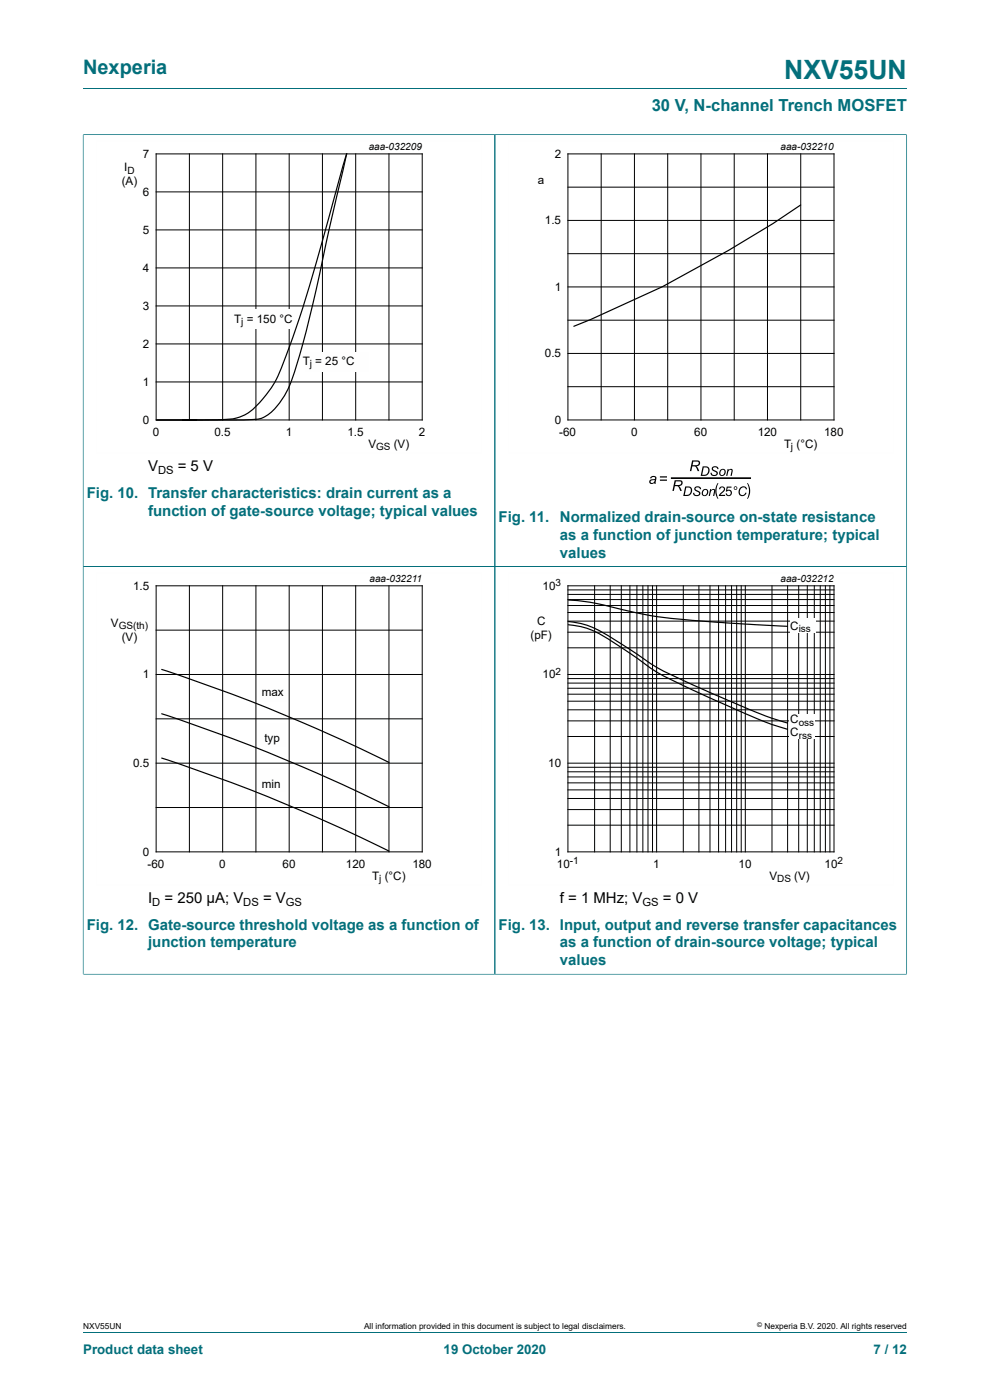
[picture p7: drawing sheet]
<svg xmlns="http://www.w3.org/2000/svg" width="210mm" height="297mm" viewBox="0 0 210 297" stroke-linecap="round" stroke-linejoin="round" font-family="sans-serif">
<path d="M17.6 18.8h174.8M17.6 28.5v91.7h87.4v-91.6h-87.4" fill="none" stroke="#036f7b" stroke-width=".21"/>
<path d="M102.3 29.8h-81.9v66.3h81.9" fill="none" stroke="#fefefe" stroke-width=".21"/>
<g fill="none" stroke="#000" stroke-width=".21">
<path d="M33.1 32.6h56.5v56.5h-56.5zM40.2 32.6v56.5M47.2 32.6v56.5M54.3 32.6v56.5M61.3 32.6v56.5M68.4 32.6v56.5M75.5 32.6v56.5M82.5 32.6v56.5M33.1 56.8h56.5M33.1 48.8h56.5M33.1 40.7h56.5M33.1 73h56.5"/>
<path d="M33.1 64.9h56.5M33.1 81h56.5"/>
</g>
<path d="M73.5 32.6l-3.6 15.7-2.8 13.2a164.8 164.8 0 0 1-5.7 20.3 13.8 13.8 0 0 1-5.6 6.8l-1.4 .4-2.4 .1h-18.8h9.9a33.6 33.6 0 0 0 7.5-.6 12.6 12.6 0 0 0 6-4.9 26.5 26.5 0 0 0 4.2-8.4l2.5-7.1 2.1-6.5z" fill="none" stroke="#020203" stroke-width=".25"/>
<g fill="#fefefe">
<path d="M48.3 65.7h13.5v4.1h-13.5z"/>
<path d="M64.7 74.7h13.4v4.1h-13.4z"/>
</g>
<path d="M192.3 28.5v91.7h-174.7v86.5M192.4 28.6h-87.4v178.1h-87.4" fill="none" stroke="#036f7b" stroke-width=".21"/>
<path d="M189.6 29.8h-81.8v66.3h81.8M102.3 121.5h-81.9v66.3h81.9" fill="none" stroke="#fefefe" stroke-width=".21"/>
<g fill="none" stroke="#000" stroke-width=".21">
<path d="M120.5 32.6h56.4v56.5h-56.4zM120.5 39.7h56.4M127.5 32.6v56.5M134.6 32.6v56.5M141.6 32.6v56.5M148.7 32.6v56.5M155.7 32.6v56.5M162.8 32.6v56.5M169.9 32.6v56.5M120.5 53.8h56.4M120.5 46.8h56.4M120.5 75h56.4"/>
<path d="M120.5 67.9h56.4M120.5 60.9h56.4M120.5 82h56.4M33.1 124.3h56.5v56.4h-56.5zM33.1 133.7h56.5M40.2 124.3v56.4M47.2 124.3v56.4M54.3 124.3v56.4M61.3 124.3v56.4M68.4 124.3v56.4M75.5 124.3v56.4M82.5 124.3v56.4"/>
<path d="M33.1 143.1h56.5M33.1 152.5h56.5M33.1 161.9h56.5M33.1 171.3h56.5"/>
</g>
<path d="M169.8 43.5a258.3 258.3 0 0 1-48.1 25.7M34.3 151.4l5.2 1.8a365.6 365.6 0 0 1 43 17.9M34.3 142l5.2 1.8a366.6 366.6 0 0 1 43 17.9M34.3 160.8l5.2 1.8a366.6 366.6 0 0 1 43 18" fill="none" stroke="#020203" stroke-width=".25"/>
<g fill="#000">
<path d="M147.5 103.3a.75 .75 0 0 1 1.2 .5l-.3-.1a.45 .45 0 0 0-.4-.3 .45 .45 0 0 0-.4 .4l.1 .1a.75 .75 0 0 1 .8 1.1 .82 .82 0 0 1-.9 .2 .82 .82 0 0 1-.6-.6l.3-.1a.48 .48 0 0 0 .5 .5 .48 .48 0 0 0 .4-.5 1.05 1.05 0 0 1-.9-.9zM150.6 103.8h.3l-.1 .2a.47 .47 0 0 1 .6-.3 .47 .47 0 0 1 .3 .6l-.2 .9h-.2l.2-1.2a.49 .49 0 0 0-.6 0 .49 .49 0 0 0-.2 .5l-.1 .7h-.3zM151.2 99a.75 .75 0 0 1 1.2 .5h-.3a.45 .45 0 0 0-.4-.4 .45 .45 0 0 0-.4 .5l.1 .1a.75 .75 0 0 1 .8 1 .82 .82 0 0 1-.9 .3 .82 .82 0 0 1-.6-.7h.3a.48 .48 0 0 0 .5 .5 .48 .48 0 0 0 .4-.6 1.05 1.05 0 0 1-.9-.9zM152.2 102.5h.2l-.3 .7a3.6 3.6 0 0 0 .3 2.6h-.2a3.1 3.1 0 0 1 0-3.3zM154.3 99.5h.3l-.1 .3a.47 .47 0 0 1 .6-.4 .47 .47 0 0 1 .3 .7l-.2 .9h-.2l.2-1.2a.49 .49 0 0 0-.6 0 .49 .49 0 0 0-.2 .5l-.1 .7h-.3zM157 103.5a.83 .83 0 0 1 .8-.3 .83 .83 0 0 1 .7 .6h-.3a.7 .7 0 0 0-.9-.3 .7 .7 0 0 0-.4 .9 .59 .59 0 0 0 .6 .6 .59 .59 0 0 0 .6-.5h.3a.92 .92 0 0 1-1.4 .6 .92 .92 0 0 1-.2-1.4zM158.5 102.5h.1a3.1 3.1 0 0 1 0 3.3h-.1a3.6 3.6 0 0 0 0-3.3z"/>
<path d="M146.8 97.7h1a.64 .64 0 0 1 .7 .6 .64 .64 0 0 1-.8 .6l.6 1h-.3l-.2-.4a.71 .71 0 0 0-.9-.6l-.3 1h-.3zM147.1 97.9l-.2 .8a1.02 1.02 0 0 0 1.3-.4l-.1-.3z"/>
<path d="M138 101.2a.65 .65 0 0 1 .8-.2 .65 .65 0 0 1 .4 .7l-.1 .9h-.3v-.2a.54 .54 0 0 1-.9 .2 .54 .54 0 0 1 .2-.9l.8-.1a.39 .39 0 0 0-.3-.5 .39 .39 0 0 0-.4 .4h-.3zM138 102a.38 .38 0 0 0 .3 .5 .38 .38 0 0 0 .5-.3l.1-.4z"/>
<path d="M140 101h1.5v.3h-1.5zM140 101.7h1.5v.3h-1.5z"/>
<path d="M143.1 101.9h1a.64 .64 0 0 1 .7 .6 .64 .64 0 0 1-.8 .6l.6 1h-.3l-.2-.4a.71 .71 0 0 0-1-.6l-.2 1h-.3zM143.4 102.1l-.2 .8a1.02 1.02 0 0 0 1.3-.4l-.1-.3z"/>
<path d="M145.3 103.2h.7a1.01 1.01 0 0 1 .8 1 1.01 1.01 0 0 1-.8 1h-1.1zM145.6 103.4l-.4 1.6a.93 .93 0 0 0 1.2-.4 .93 .93 0 0 0-.2-1.1z"/>
<path d="M149.1 98.9h.6a1.01 1.01 0 0 1 .8 1 1.01 1.01 0 0 1-.8 1l-1.1 .1zM149.3 99.2l-.3 1.5a.93 .93 0 0 0 1.1-.3 .93 .93 0 0 0-.2-1.2z"/>
<path d="M149.1 104a.73 .73 0 0 1 1.1 .2 .73 .73 0 0 1-.5 1 .7 .7 0 0 1-.9-.4 .7 .7 0 0 1 .3-.8zM149.3 104a.5 .5 0 0 0-.3 .7 .5 .5 0 0 0 .7 .3l.1-.1a.47 .47 0 0 0 .2-.7 .47 .47 0 0 0-.7-.2z"/>
<path d="M152.8 99.7a.73 .73 0 0 1 1.1 .3 .73 .73 0 0 1-.5 1 .7 .7 0 0 1-.9-.4 .7 .7 0 0 1 .3-.9zM153 99.8a.5 .5 0 0 0-.3 .6 .5 .5 0 0 0 .7 .3l.1-.1a.47 .47 0 0 0 .2-.7 .47 .47 0 0 0-.7-.1z"/>
<path d="M152.7 103.3a.66 .66 0 0 1 1 .2 .66 .66 0 0 1-.3 1l-.6 .5h1v.2h-1.3l.3-.5a1.11 1.11 0 0 0 .7-1.2l-.5-.1-.2 .4h-.3zM154.2 103.2h1v.3h-.8l-.1 .5a.67 .67 0 0 1 .9 .3 .67 .67 0 0 1-.4 .9 .67 .67 0 0 1-.9-.5h.3a.45 .45 0 0 0 .6 .2 .45 .45 0 0 0 .1-.7 .45 .45 0 0 0-.6 0l-.3 .1z"/>
<path d="M155.6 103.5a.4 .4 0 0 1 .8 0 .4 .4 0 0 1-.8 0zM155.8 103.5a.25 .25 0 0 0 .5 0 .25 .25 0 0 0-.5 0z"/>
</g>
<path d="M142.5 101.4h16.6" fill="none" stroke="#000" stroke-width=".35"/>
<g fill="#fefefe">
<path d="M55 143.9h5.9v4.9h-5.9z"/>
<path d="M54.5 153.5h6.1v4.9h-6.1z"/>
<path d="M54.6 163h6v4.9h-6z"/>
</g>
<path d="M192.4 206.7h-87.4v-86.5h87.3v86.5" fill="none" stroke="#036f7b" stroke-width=".21"/>
<path d="M189.6 121.5h-81.8v66.3h81.8" fill="none" stroke="#fefefe" stroke-width=".21"/>
<g fill="none" stroke="#000" stroke-width=".21">
<path d="M120.5 124.3h56.4v56.4h-56.4zM120.5 137.4h56.4M120.5 134.1h56.4M120.5 131.8h56.4M120.5 129.9h56.4M120.5 128.5h56.4M120.5 127.2h56.4M120.5 126.1h56.4M120.5 125.1h56.4M126.1 124.3v56.4M129.4 124.3v56.4M131.8 124.3v56.4"/>
<path d="M133.6 124.3v56.4M135.1 124.3v56.4M136.4 124.3v56.4M137.5 124.3v56.4M138.4 124.3v56.4M139.3 124.3v56.4M144.9 124.3v56.4M148.3 124.3v56.4M150.6 124.3v56.4M152.4 124.3v56.4M153.9 124.3v56.4M155.2 124.3v56.4"/>
<path d="M156.3 124.3v56.4M157.2 124.3v56.4M158.1 124.3v56.4M163.8 124.3v56.4M167.1 124.3v56.4M169.4 124.3v56.4M171.2 124.3v56.4M172.7 124.3v56.4M174 124.3v56.4M175.1 124.3v56.4M176 124.3v56.4M120.5 156.2h56.4"/>
<path d="M120.5 152.9h56.4M120.5 150.6h56.4M120.5 148.8h56.4M120.5 147.3h56.4M120.5 146h56.4M120.5 144.9h56.4M120.5 144h56.4M120.5 143.1h56.4M120.5 175.1h56.4M120.5 171.7h56.4M120.5 169.4h56.4M120.5 167.6h56.4"/>
<path d="M120.5 166.1h56.4M120.5 164.8h56.4M120.5 163.7h56.4M120.5 162.8h56.4M120.5 161.9h56.4"/>
</g>
<path d="M120.6 127.3a59.9 59.9 0 0 1 13.1 2.4 121.9 121.9 0 0 0 17.7 2.3l15.7 .9M120.6 132.5a18.1 18.1 0 0 1 9.8 3.9l4.1 2.8a58.2 58.2 0 0 0 13.8 7.8l13.1 5.8 5.7 1.9M120.6 131.8a19.3 19.3 0 0 1 9.8 3.9l3.3 2.1a66.9 66.9 0 0 0 15.1 8.3l11.8 5.1 2.6 1 3.9 1.2" fill="none" stroke="#020203" stroke-width=".25"/>
<g fill="#fefefe">
<path d="M167.6 131.2h5.5v3.1h-5.5z"/>
<path d="M167.4 151.6h5.4v5.3h-5.4z"/>
</g>
<path d="M17.6 28.6v178M17.7 28.6h174.6M105 28.6v178M192.3 28.6v178M17.7 120.2h174.6M17.7 206.7h174.6M17.6 282.6h174.8" fill="none" stroke="#036f7b" stroke-width=".21"/>
<text font-size="5.6" fill="#036f7b" x="166.3" y="16.8">NXV55UN</text>
<text font-size="4.2" fill="#036f7b" x="17.6" y="15.6">Nexperia</text>
<text font-size="3.5" fill="#036f7b" x="138.2" y="23.7">30 V, N-channel Trench MOSFET</text>
<g font-size="3.2">
<text x="31.4" y="100">V</text>
<text x="37.7" y="100">= 5 V</text>
<text x="31.4" y="191.6">I</text>
<text x="34.9" y="191.6">= 250 µA; V</text>
<text x="55.8" y="191.6">= V</text>
<text x="118.8" y="191.6">f = 1 MHz; V</text>
<text x="140.6" y="191.6">= 0 V</text>
</g>
<g font-size="3.2" fill="#036f7b">
<text x="18.4" y="105.6">Fig. 10. Transfer characteristics: drain current as a</text>
<text x="31.4" y="109.4">function of gate-source voltage; typical values</text>
<text x="105.8" y="110.7">Fig. 11.</text>
<text x="118.8" y="110.7">Normalized drain-source on-state resistance</text>
<text x="118.8" y="114.5">as a function of junction temperature; typical</text>
<text x="118.8" y="118.3">values</text>
<text x="18.4" y="197.2">Fig. 12. Gate-source threshold voltage as a function of</text>
<text x="105.8" y="197.2">Fig. 13. Input, output and reverse transfer capacitances</text>
<text x="31.4" y="201">junction temperature</text>
<text x="118.8" y="201">as a function of drain-source voltage; typical</text>
<text x="118.8" y="204.8">values</text>
</g>
<g font-size="2.8" fill="#036f7b">
<text x="17.6" y="287.2">Product data sheet</text>
<text x="94.1" y="287.2">19 October 2020</text>
<text x="185.3" y="287.2">7 / 12</text>
</g>
<g font-size="2.5">
<text x="30.3" y="33.4">7</text>
<text x="117.7" y="33.4">2</text>
<text x="25.8" y="39.3">(A)</text>
<text x="26.3" y="36.3">I</text>
<text x="30.3" y="41.6">6</text>
<text x="114.1" y="39">a</text>
<text x="115.6" y="47.5">1.5</text>
<text x="30.3" y="49.7">5</text>
<text x="30.3" y="57.7">4</text>
<text x="30.3" y="65.7">3</text>
<text x="117.7" y="61.7">1</text>
<text x="49.7" y="68.6">T = 150 °C</text>
<text x="30.3" y="73.8">2</text>
<text x="64.2" y="77.4">T = 25 °C</text>
<text x="115.6" y="75.8">0.5</text>
<text x="30.3" y="82">1</text>
<text x="30.3" y="89.9">0</text>
<text x="117.7" y="89.9">0</text>
<text x="32.4" y="92.4">0</text>
<text x="45.5" y="92.4">0.5</text>
<text x="60.6" y="92.4">1</text>
<text x="73.7" y="92.4">1.5</text>
<text x="78.1" y="95">V</text>
<text x="83.5" y="95">(V)</text>
<text x="88.9" y="92.4">2</text>
<text x="118.6" y="92.4">-60</text>
<text x="133.9" y="92.4">0</text>
<text x="147.3" y="92.4">60</text>
<text x="160.7" y="92.4">120</text>
<text x="166.3" y="95">T (°C)</text>
<text x="174.8" y="92.4">180</text>
<text x="28.2" y="125.1">1.5</text>
<text x="115.1" y="125.1">10</text>
<text x="23.5" y="133">V</text>
<text x="25.8" y="135.9">(V)</text>
<text x="112.5" y="135.6">(pF)</text>
<text x="113.9" y="132.6">C</text>
<text x="167.6" y="133.6">C</text>
<text x="30.3" y="143.9">1</text>
<text x="115.1" y="143.9">10</text>
<text x="55.5" y="147.6">max</text>
<text x="167.6" y="153.5">C</text>
<text x="56.1" y="157.4">typ</text>
<text x="167.6" y="156.2">C</text>
<text x="28.2" y="162.7">0.5</text>
<text x="55.5" y="167.2">min</text>
<text x="116.3" y="162.7">10</text>
<text x="30.3" y="181.5">0</text>
<text x="31.3" y="184.1">-60</text>
<text x="46.5" y="184.1">0</text>
<text x="59.9" y="184.1">60</text>
<text x="73.4" y="184.1">120</text>
<text x="87.5" y="184.1">180</text>
<text x="117.7" y="181.5">1</text>
<text x="118.1" y="184.1">10</text>
<text x="138.6" y="184.1">1</text>
<text x="156.7" y="184.1">10</text>
<text x="174.9" y="184.1">10</text>
<text x="79" y="186.6">T (°C)</text>
<text x="163.2" y="186.6">V</text>
<text x="168.5" y="186.6">(V)</text>
</g>
<g font-size="2.4">
<text x="33.5" y="100.6">DS</text>
<text x="32.3" y="192.2">D</text>
<text x="51.6" y="192.2">DS</text>
<text x="60.6" y="192.2">GS</text>
<text x="136.3" y="192.2">GS</text>
</g>
<g font-size="2.1">
<text x="78.2" y="31.8">aaa-032209</text>
<text x="165.6" y="31.8">aaa-032210</text>
<text x="27" y="36.8">D</text>
<text x="51.2" y="69">j</text>
<text x="65.8" y="77.9">j</text>
<text x="79.8" y="95.5">GS</text>
<text x="167.8" y="95.5">j</text>
<text x="78.4" y="123.4">aaa-032211</text>
<text x="117.9" y="124.4">3</text>
<text x="165.6" y="123.4">aaa-032212</text>
<text x="25.2" y="133.5">GS(th)</text>
<text x="169.4" y="134.1">i</text>
<text x="169.9" y="134.1">ss</text>
<text x="117.9" y="143.2">2</text>
<text x="169.4" y="154">os</text>
<text x="171.6" y="154">s</text>
<text x="169.4" y="156.7">rss</text>
<text x="120.8" y="183.3">-1</text>
<text x="177.7" y="183.3">2</text>
<text x="80.4" y="187.1">j</text>
<text x="164.9" y="187.1">DS</text>
</g>
<g font-size="1.8">
<text x="17.6" y="282">NXV55UN</text>
<text x="77.2" y="282">All information provided in this document is subject to legal disclaimers.</text>
<text x="162.2" y="282">Nexperia B.V. 2020. All rights reserved</text>
</g>
<text font-size="1.4" x="160.6" y="281.6">©</text>
</svg>
